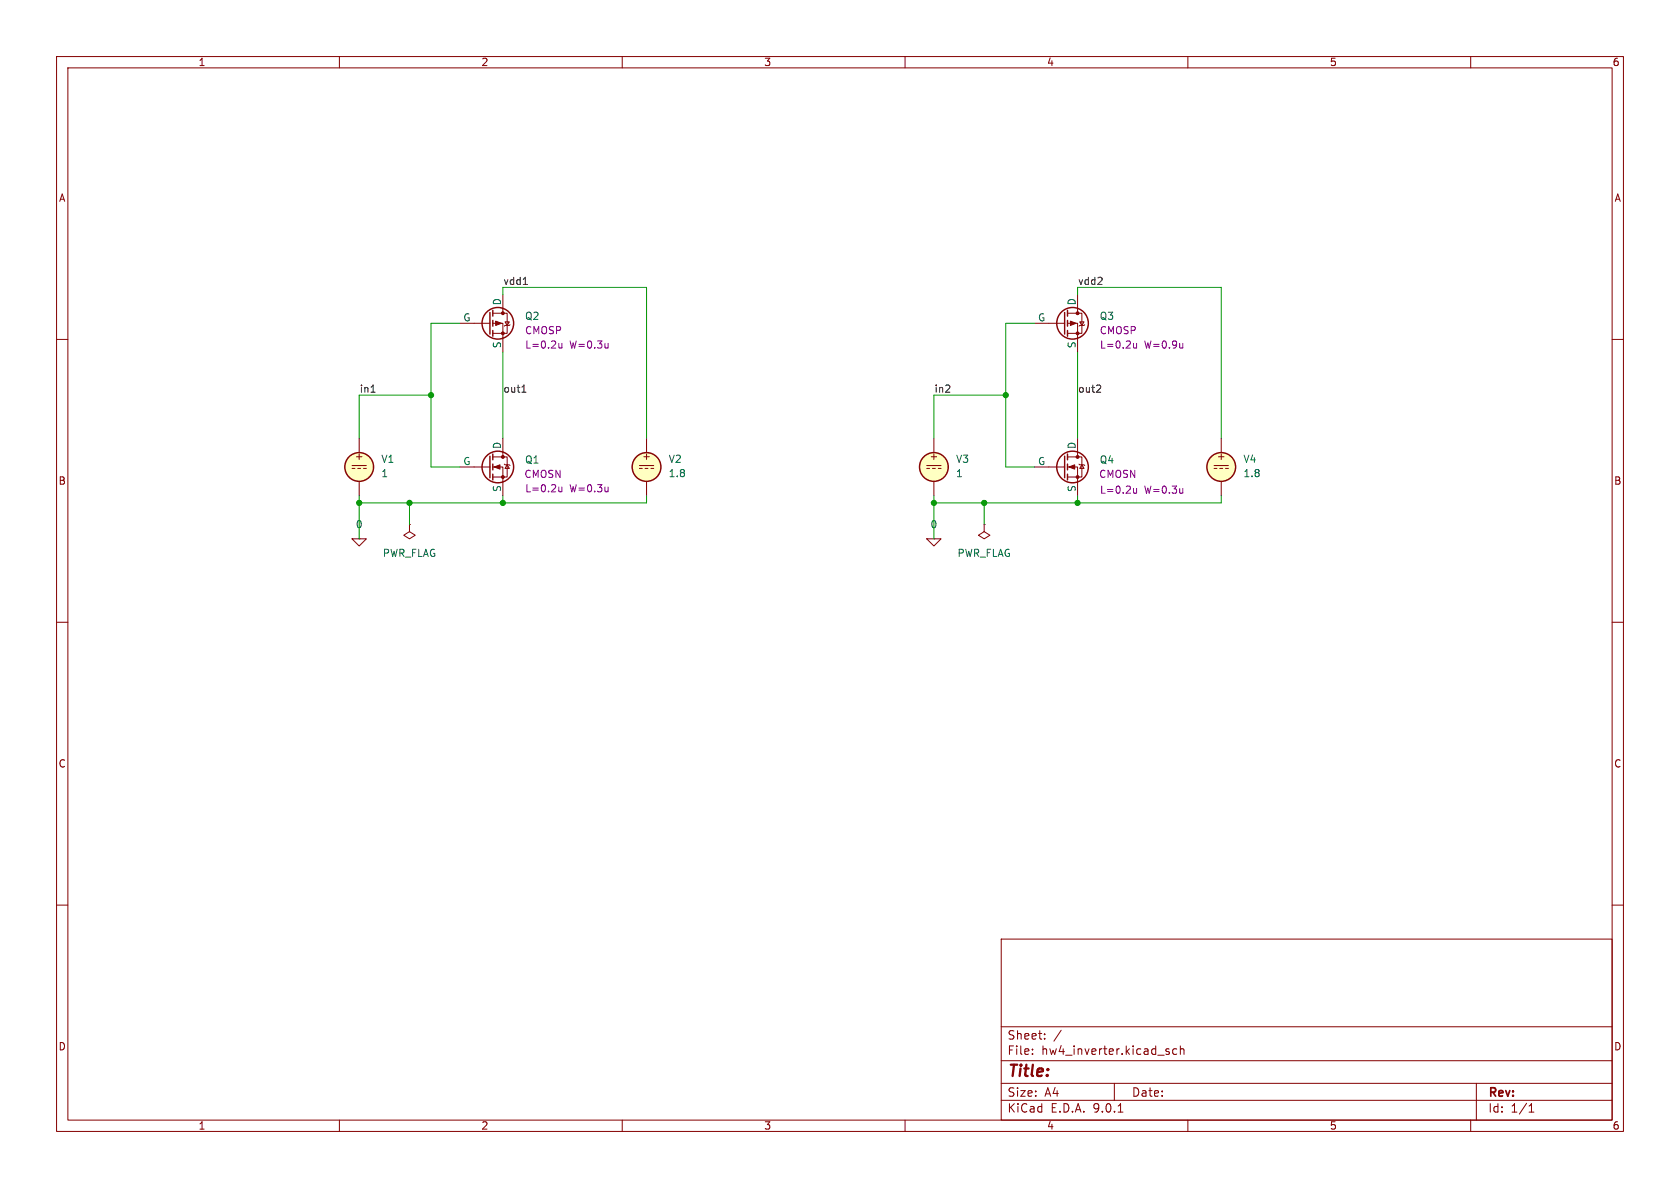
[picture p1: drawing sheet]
<svg xmlns="http://www.w3.org/2000/svg" width="297mm" height="210mm" viewBox="0 0 297 210" stroke-linecap="round" stroke-linejoin="round" font-family="sans-serif">
<g fill="none" stroke="#840000" stroke-width=".18">
<path d="M10 10h277v190h-277zM12 12h273v186h-273zM60 10v2M110 10v2M160 10v2M210 10v2M260 10v2M81.3 57.2h5.3M87.1 55.4h2.6v3.5h-2.6M87.1 57.2h1.8v5M88.9 52.1v3.3M89.3 56.9h.7l-.3 .6z"/>
<path d="M90.2 57.4l-.2 .1h-.7l-.1 .2M182.9 57.2h5.3M188.7 55.4h2.6v3.5h-2.6M188.7 57.2h1.8v5M190.5 52.1v3.3M190.9 56.9h.7l-.3 .6zM191.8 57.4l-.2 .1h-.7l-.1 .2M10 60h2M63.5 77.5v2.5M88.9 77.5v3.3M114.3 77.5v2.5M165.1 77.5v2.5"/>
<path d="M190.5 77.5v3.3M215.9 77.5v2.5M285 60h2M62.2 95.3h2.6l-1.3 1.2zM62.2 82.3h2.6M62.2 82.8h.5M63.2 82.8h.6M63.5 95.3h.1M63.5 85.1v2.5M64.3 82.8h.5M72.4 92.7v1.3l1 .6-1 .7-1-.7 1-.6M72.4 92.7h.1"/>
<path d="M81.3 82.6h5.3M87.1 80.8h2.6v3.5h-2.6M87.1 82.6h1.8v5M89.2 82l.1 .2h.7l.2 .1M89.7 82.2l.3 .6h-.7zM113 82.3h2.6M113 82.8h.5M114 82.8h.6M114.3 85.1v2.5M115.1 82.8h.5M163.8 95.3h2.6l-1.3 1.2zM163.8 82.3h2.6"/>
<path d="M163.8 82.8h.5M164.8 82.8h.6M165.1 95.3h.1M165.1 85.1v2.5M165.9 82.8h.5M174 92.7v1.3l1 .6-1 .7-1-.7 1-.6M174 92.7h.1M182.9 82.6h5.3M188.7 80.8h2.6v3.5h-2.6M188.7 82.6h1.8v5M190.8 82l.1 .2h.7l.2 .1M191.3 82.2l.3 .6h-.7z"/>
<path d="M214.6 82.3h2.6M214.6 82.8h.5M215.6 82.8h.6M215.9 85.1v2.5M216.7 82.8h.5M10 110h2M285 110h2M10 160h2M177 166h108v32h-108zM285 160h2M60 198v2M110 198v2"/>
<path d="M160 198v2M177 194.5h108M177 191.5h108M177 187.5h108M177 181.5h108M182.5 186.3v.1M182.5 185.5v.1M184.7 183.6v.1M184.7 182.8v.1M187.6 182.1l-1.3 2M197 191.5v3M197.7 196.6h.8"/>
<path d="M206.3 185.9l.4 .1v.2l-.2 .2h-.3M206.3 185.4l.4 .1M208 185.5l-.4-.1-.3 .3v.4l.2 .2h.5M208.7 185.5l.2-.1 .3 .1 .1 .9M208.7 184.9v1.5M210 198v2M260 198v2M261 191.5v6.5M270.3 196.6h.9M270.3 195.5l.4-.4v1.5"/>
</g>
<g fill="none" stroke="#840000" stroke-width=".25">
<path d="M86.6 55.2v3.9M87.1 54.9v1M87.1 56.6v1.1M87.1 58.4v1M188.2 55.2v3.9M188.7 54.9v1M188.7 56.6v1.1M188.7 58.4v1M86.6 80.6v3.9M87.1 80.3v1M87.1 82v1.1M87.1 83.8v1"/>
<path d="M188.2 80.6v3.9M188.7 80.3v1M188.7 82v1.1M188.7 83.8v1"/>
<circle cx="88" cy="57.1" r="2.79"/>
<circle cx="189.6" cy="57.1" r="2.79"/>
<circle cx="63.5" cy="82.5" r="2.54"/>
<circle cx="88" cy="82.5" r="2.79"/>
<circle cx="114.3" cy="82.5" r="2.54"/>
<circle cx="165.1" cy="82.5" r="2.54"/>
<circle cx="189.6" cy="82.5" r="2.79"/>
<circle cx="215.9" cy="82.5" r="2.54"/>
</g>
<g fill="#840000" stroke="#840000" stroke-width=".18">
<path d="M189 82.6l1-.4v.7z"/>
<path d="M87.6 56.8l1 .4-1 .3z"/>
<path d="M189.2 56.8l1 .4-1 .3z"/>
<path d="M87.4 82.6l1-.4v.7z"/>
<circle cx="190.5" cy="80.8" r=".25"/>
<circle cx="190.5" cy="84.3" r=".25"/>
<circle cx="88.9" cy="55.4" r=".25"/>
<circle cx="88.9" cy="58.9" r=".25"/>
<circle cx="190.5" cy="55.4" r=".25"/>
<circle cx="190.5" cy="58.9" r=".25"/>
<circle cx="88.9" cy="80.8" r=".25"/>
<circle cx="88.9" cy="84.3" r=".25"/>
</g>
<g fill="none" stroke="#840084" stroke-width=".18">
<path d="M98.8 60.7v.8h.4l.1-.1M99.3 60.7v.8M107.5 60.7v.8M107.5 61.4l-.2 .1M200.4 60.7v.8h.4l.1-.1M200.9 60.7v.8M209.1 60.7v.8M209.1 61.4l-.2 .1M98.8 86.1v.8h.4l.1-.1M99.3 86.1v.8M107.5 86.1v.8M107.5 86.8l-.2 .1"/>
<path d="M200.4 86.3v.8l.4 .1 .1-.1M200.9 86.3v.9M209.1 86.3v.9M209.1 87.1l-.2 .1"/>
</g>
<g fill="#ffffc2" stroke="#ffffc2" stroke-width=".18">
<circle cx="165.1" cy="82.5" r="2.54"/>
<circle cx="63.5" cy="82.5" r="2.54"/>
<circle cx="114.3" cy="82.5" r="2.54"/>
<circle cx="215.9" cy="82.5" r="2.54"/>
</g>
<path d="M92.5 50.3h.7M65.6 69.3h.7M92.3 69.3h.7M92.5 68.2l.1-.1v1.2M194.5 68.1l.1 .2-.1 .3-.7 .7h.8" fill="none" stroke="#0f0f0f" stroke-width=".18"/>
<g fill="none" stroke="#009600" stroke-width=".18">
<path d="M81.3 57.2h-5.1v25.4h5.1M88.9 52.1v-1.3h25.4v26.7M182.9 57.2h-5.1v25.4h5.1M190.5 52.1v-1.3h25.4v26.7M76.2 69.9h-12.7v7.6M88.9 62.2v15.3M177.8 69.9h-12.7v7.6M190.5 62.2v15.3M63.5 87.6v7.7M72.4 88.9v3.8M88.9 87.6v1.3M114.3 87.6v1.3h-50.8"/>
<path d="M165.1 87.6v7.7M174 88.9v3.8M190.5 87.6v1.3M215.9 87.6v1.3h-50.8"/>
</g>
<g fill="#009600" stroke="#009600" stroke-width=".18">
<circle cx="76.2" cy="69.9" r=".46"/>
<circle cx="88.9" cy="88.9" r=".46"/>
<circle cx="63.5" cy="88.9" r=".46"/>
<circle cx="72.4" cy="88.9" r=".46"/>
<circle cx="190.5" cy="88.9" r=".46"/>
<circle cx="177.8" cy="69.9" r=".46"/>
<circle cx="174" cy="88.9" r=".46"/>
<circle cx="165.1" cy="88.9" r=".46"/>
</g>
<text font-size="2.8" fill="#840000" x="178" y="190.9">Title:</text>
<g font-size="2.1" fill="#840000">
<text x="178" y="184">Sheet:</text>
<text x="178" y="186.7">File:</text>
<text x="184.1" y="186.7">hw4_inverter.kicad_sch</text>
<text x="178" y="196.9">KiCad</text>
<text x="178" y="194.1">Size:</text>
<text x="184.7" y="194.1">A4</text>
<text x="185.7" y="196.9">E.D.A.</text>
<text x="193.3" y="196.9">9.0.1</text>
<text x="200" y="194.1">Date:</text>
<text x="263" y="194.3">Rev:</text>
<text x="263" y="196.9">Id:</text>
<text x="267.1" y="196.9">1/1</text>
</g>
<g font-size="1.8" fill="#840000">
<text x="35" y="11.9">1</text>
<text x="85" y="11.9">2</text>
<text x="135" y="11.9">3</text>
<text x="185" y="11.9">4</text>
<text x="235" y="11.9">5</text>
<text x="285" y="11.9">6</text>
<text x="10.3" y="35.9">A</text>
<text x="285.3" y="35.9">A</text>
<text x="62.6" y="81.5">+</text>
<text x="113.4" y="81.5">+</text>
<text x="164.2" y="81.5">+</text>
<text x="215" y="81.5">+</text>
<text x="10.3" y="85.9">B</text>
<text x="285.3" y="85.9">B</text>
<text x="10.3" y="135.9">C</text>
<text x="285.3" y="135.9">C</text>
<text x="10.3" y="185.9">D</text>
<text x="285.3" y="185.9">D</text>
<text x="35" y="199.9">1</text>
<text x="85" y="199.9">2</text>
<text x="135" y="199.9">3</text>
<text x="185" y="199.9">4</text>
<text x="235" y="199.9">5</text>
<text x="285" y="199.9">6</text>
</g>
<g font-size="1.8" fill="#0f0f0f">
<text x="88.9" y="50.5">vdd1</text>
<text x="190.5" y="50.5">vdd2</text>
<text x="63.5" y="69.5">in1</text>
<text x="88.9" y="69.5">out1</text>
<text x="165.1" y="69.5">in2</text>
<text x="190.5" y="69.5">out2</text>
</g>
<g font-size="1.8" fill="#006464">
<text x="81.8" y="56.9">G</text>
<text x="88.6" y="54.1" transform="rotate(-90 88.6 54.1)">D</text>
<text x="92.7" y="56.7">Q2</text>
<text x="183.4" y="56.9">G</text>
<text x="190.2" y="54.1" transform="rotate(-90 190.2 54.1)">D</text>
<text x="194.3" y="56.7">Q3</text>
<text x="88.6" y="61.7" transform="rotate(-90 88.6 61.7)">S</text>
<text x="190.2" y="61.7" transform="rotate(-90 190.2 61.7)">S</text>
<text x="67.3" y="82">V1</text>
<text x="81.8" y="82.3">G</text>
<text x="88.6" y="79.5" transform="rotate(-90 88.6 79.5)">D</text>
<text x="92.7" y="82.1">Q1</text>
<text x="118.1" y="82">V2</text>
<text x="168.9" y="82">V3</text>
<text x="183.4" y="82.3">G</text>
<text x="190.2" y="79.5" transform="rotate(-90 190.2 79.5)">D</text>
<text x="194.3" y="82.1">Q4</text>
<text x="219.7" y="82">V4</text>
<text x="67.3" y="84.6">1</text>
<text x="88.6" y="87.1" transform="rotate(-90 88.6 87.1)">S</text>
<text x="118.1" y="84.6">1.8</text>
<text x="168.9" y="84.6">1</text>
<text x="190.2" y="87.1" transform="rotate(-90 190.2 87.1)">S</text>
<text x="219.7" y="84.6">1.8</text>
<text x="62.8" y="93.6">0</text>
<text x="164.4" y="93.6">0</text>
<text x="67.6" y="98.7">PWR_FLAG</text>
<text x="169.2" y="98.7">PWR_FLAG</text>
</g>
<g font-size="1.8" fill="#840084">
<text x="92.7" y="59.3">CMOSP</text>
<text x="194.3" y="59.3">CMOSP</text>
<text x="92.8" y="61.8">L=0.2u</text>
<text x="100.7" y="61.8">W=0.3u</text>
<text x="194.4" y="61.8">L=0.2u</text>
<text x="202.3" y="61.8">W=0.9u</text>
<text x="92.6" y="84.7">CMOSN</text>
<text x="92.8" y="87.2">L=0.2u</text>
<text x="100.7" y="87.2">W=0.3u</text>
<text x="194.2" y="84.7">CMOSN</text>
<text x="194.4" y="87.5">L=0.2u</text>
<text x="202.3" y="87.5">W=0.3u</text>
</g>
</svg>
